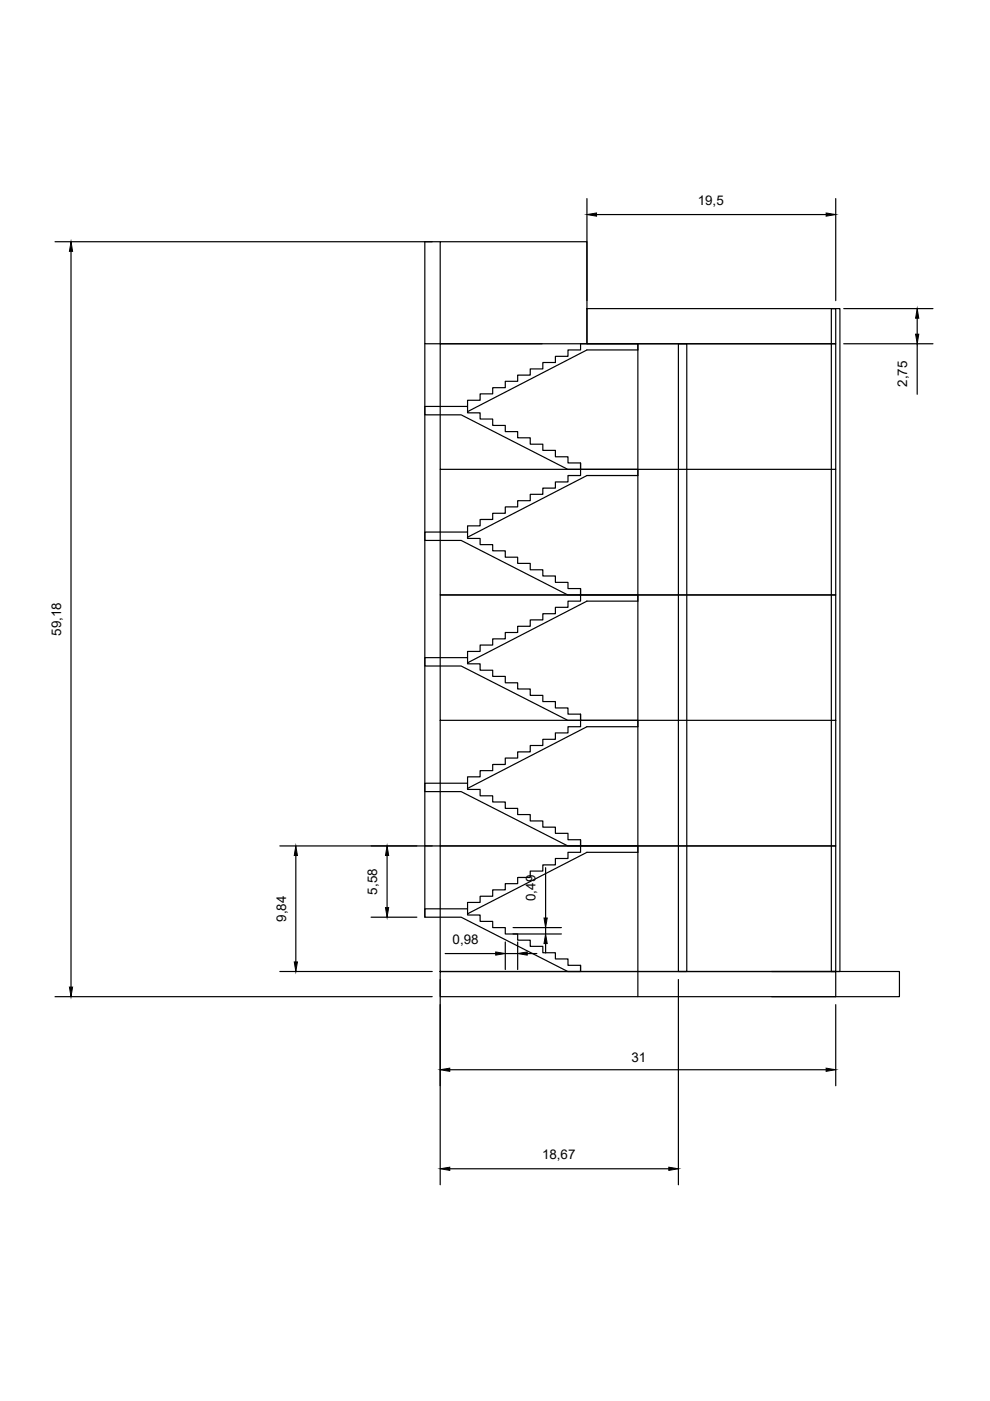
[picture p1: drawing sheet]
<svg xmlns="http://www.w3.org/2000/svg" width="210mm" height="297mm" viewBox="0 0 210 297" stroke-linecap="round" stroke-linejoin="round" font-family="sans-serif">
<!-- layer: 0 -->
<g fill="none" stroke="#000" stroke-width=".25">
<path d="M11.7 51.3h81.6M15.1 53.3v156M90.1 51.3v21.6h24.9M124.4 42.1v21.6M126.5 45.5h48.7M177.2 42.1v21.6M90.1 72.9v106.5h3.2M93.3 72.9h83.9v26.6h-83.9zM93.3 72.9v-21.6h31.1v21.6M124.4 74.2h10.8v-1.3h-12.1v1.3h-2.7v1.4h-2.6v1.3h-2.7v1.3h-2.7v1.3h-2.6v1.3h-2.7v1.4h-2.6v1.3h-2.7v1.4h-2.7v1.3h-9v1.8h7.7l22.6 11.5h2.7v-1.3M124.4 65.4h52.8v7.5h-52.8zM124.4 74.2l-25.3 13.1"/>
<path d="M135.2 72.9v138.4M143.8 72.9h1.8v133.1h-1.8zM176.3 65.4h1.8v140.6h-1.8zM178.9 65.4h18.9M178.9 72.9h18.9M194.5 67.5v3.4M194.5 72.9v10.7M93.3 99.5v26.6h83.9v-26.6M99.1 86.2v1.3h2.7v1.3h2.7v1.4h2.6v1.3h2.7v1.3h2.6v1.4h2.7v1.3h2.7v1.3h2.6v1.4h2.7v1.3h12.1v1.3h-10.8M123.1 99.5v1.3h-2.7v1.4h-2.6v1.3h-2.7v1.3h-2.7v1.4h-2.6v1.3h-2.7v1.3h-2.6v1.3h-2.7v1.4h-2.7v1.3h-9v1.8h7.7l22.6 11.5h2.7v-1.3M99.1 112.8v1.4h2.7v1.3h2.7v1.3h2.6v1.3h2.7v1.4h2.6v1.3h2.7v1.3h2.7v1.4h2.6v1.3h2.7v1.3h12.1v1.4h-10.8M124.4 100.8l-25.3 13.1"/>
<path d="M99.1 139.4v1.3h2.7v1.4h2.7v1.3h2.6v1.4h2.7v1.3h2.6v1.3h2.7v1.3h2.7v1.4h2.6v1.3h2.7v1.3h12.1v1.4h-10.8M123.1 126.1v1.4h-2.7v1.3h-2.6v1.3h-2.7v1.3h-2.7v1.4h-2.6v1.3h-2.7v1.4h-2.6v1.3h-2.7v1.3h-2.7v1.3h-9v1.8h7.7l22.6 11.5h2.7v-1.3M124.4 127.5l-25.3 13M93.3 152.7v-26.6h83.9v26.6h-83.9v26.7h83.9v-26.7M123.1 152.7v1.4h-2.7v1.3h-2.6v1.3h-2.7v1.4h-2.7v1.3h-2.6v1.3h-2.7v1.4h-2.6v1.3h-2.7v1.3h-2.7v1.4h-9v1.7h7.7l22.6 11.6h2.7v-1.4M124.4 154.1l-25.3 13.1M59.3 179.4h32.3M90.1 179.4v15.1M93.3 179.4h83.9v26.6h-83.9h83.9v5.3h-83.9zM99.1 166.1v1.3h2.7v1.3h2.7v1.3h2.6v1.4h2.7v1.3h2.6v1.4h2.7v1.3h2.7v1.3h2.6v1.3h2.7v1.4h12.1v1.3h-10.8M123.1 179.4v1.3h-2.7v1.3h-2.6v1.4h-2.7v1.3h-2.7v1.3h-2.6v1.4h-2.7v1.3h-2.6v1.3h-2.7v1.3h-2.7v1.4h-9v1.8h7.7l22.6 11.5h2.7v-1.3M62.7 181.4v22.5"/>
<path d="M78.7 194.5h9.7M82.1 181.4v11M99.1 192.7v1.3h2.7v1.4h2.7v1.3h2.6v1.3h2.7v1.3h2.6v1.3h2.7v1.4h2.7v1.3h2.6v1.4h2.7v1.3M107.1 199.7v5.9M108.8 198h10.2M108.8 196.7h10.2M109.8 199.7v5.9M115.7 184v10.6M115.7 196.7v1.3M124.4 180.7l-25.3 13M11.7 211.3h79.9M59.3 206h32.3"/>
<path d="M93.3 207.7v43.5M94.4 202.2h10.7M107.1 202.2h2.7M111.8 202.2h2M115.7 200.1v1.9M143.8 207.7v43.5M163.6 206h27.1v5.3h-27.1M177.2 213v17.2M95.4 226.8h79.8M95.4 247.8h46.4"/>
</g>
<g fill="#000" stroke="#000" stroke-width=".21">
<path d="M15.1 51.3l.3 2h-.7zM124.4 45.5l2.1-.3v.6zM175.2 45.2l2 .3-2 .3zM194.5 65.4l.3 2.1h-.7zM194.1 70.9h.7l-.3 2zM62.7 179.4l.4 2h-.7zM82.1 179.4l.3 2h-.7zM81.7 192.4h.7l-.3 2.1zM115.3 194.6h.7l-.3 2.1zM14.7 209.3h.7l-.3 2zM62.4 203.9h.7l-.4 2.1zM105.1 201.8l2 .4-2 .3z"/>
<path d="M109.8 202.2l2-.4v.7zM115.7 198l.3 2.1h-.7zM93.3 226.8l2.1-.3v.6zM175.2 226.5l2 .3-2 .3zM93.3 247.8l2.1-.3v.6zM141.8 247.5l2 .3-2 .3z"/>
</g>
<g font-size="2.8">
<text x="147.9" y="43.4">19,5</text>
<text x="192.3" y="82" transform="rotate(-90 192.3 82)">2,75</text>
<text x="13" y="134.8" transform="rotate(-90 13 134.8)">59,18</text>
<text x="80" y="189.7" transform="rotate(-90 80 189.7)">5,58</text>
<text x="113.6" y="191" transform="rotate(-90 113.6 191)">0,49</text>
<text x="60.6" y="195.4" transform="rotate(-90 60.6 195.4)">9,84</text>
<text x="96" y="200.1">0,98</text>
<text x="133.9" y="225.1">31</text>
<text x="114.9" y="245.7">18,67</text>
</g>
</svg>
